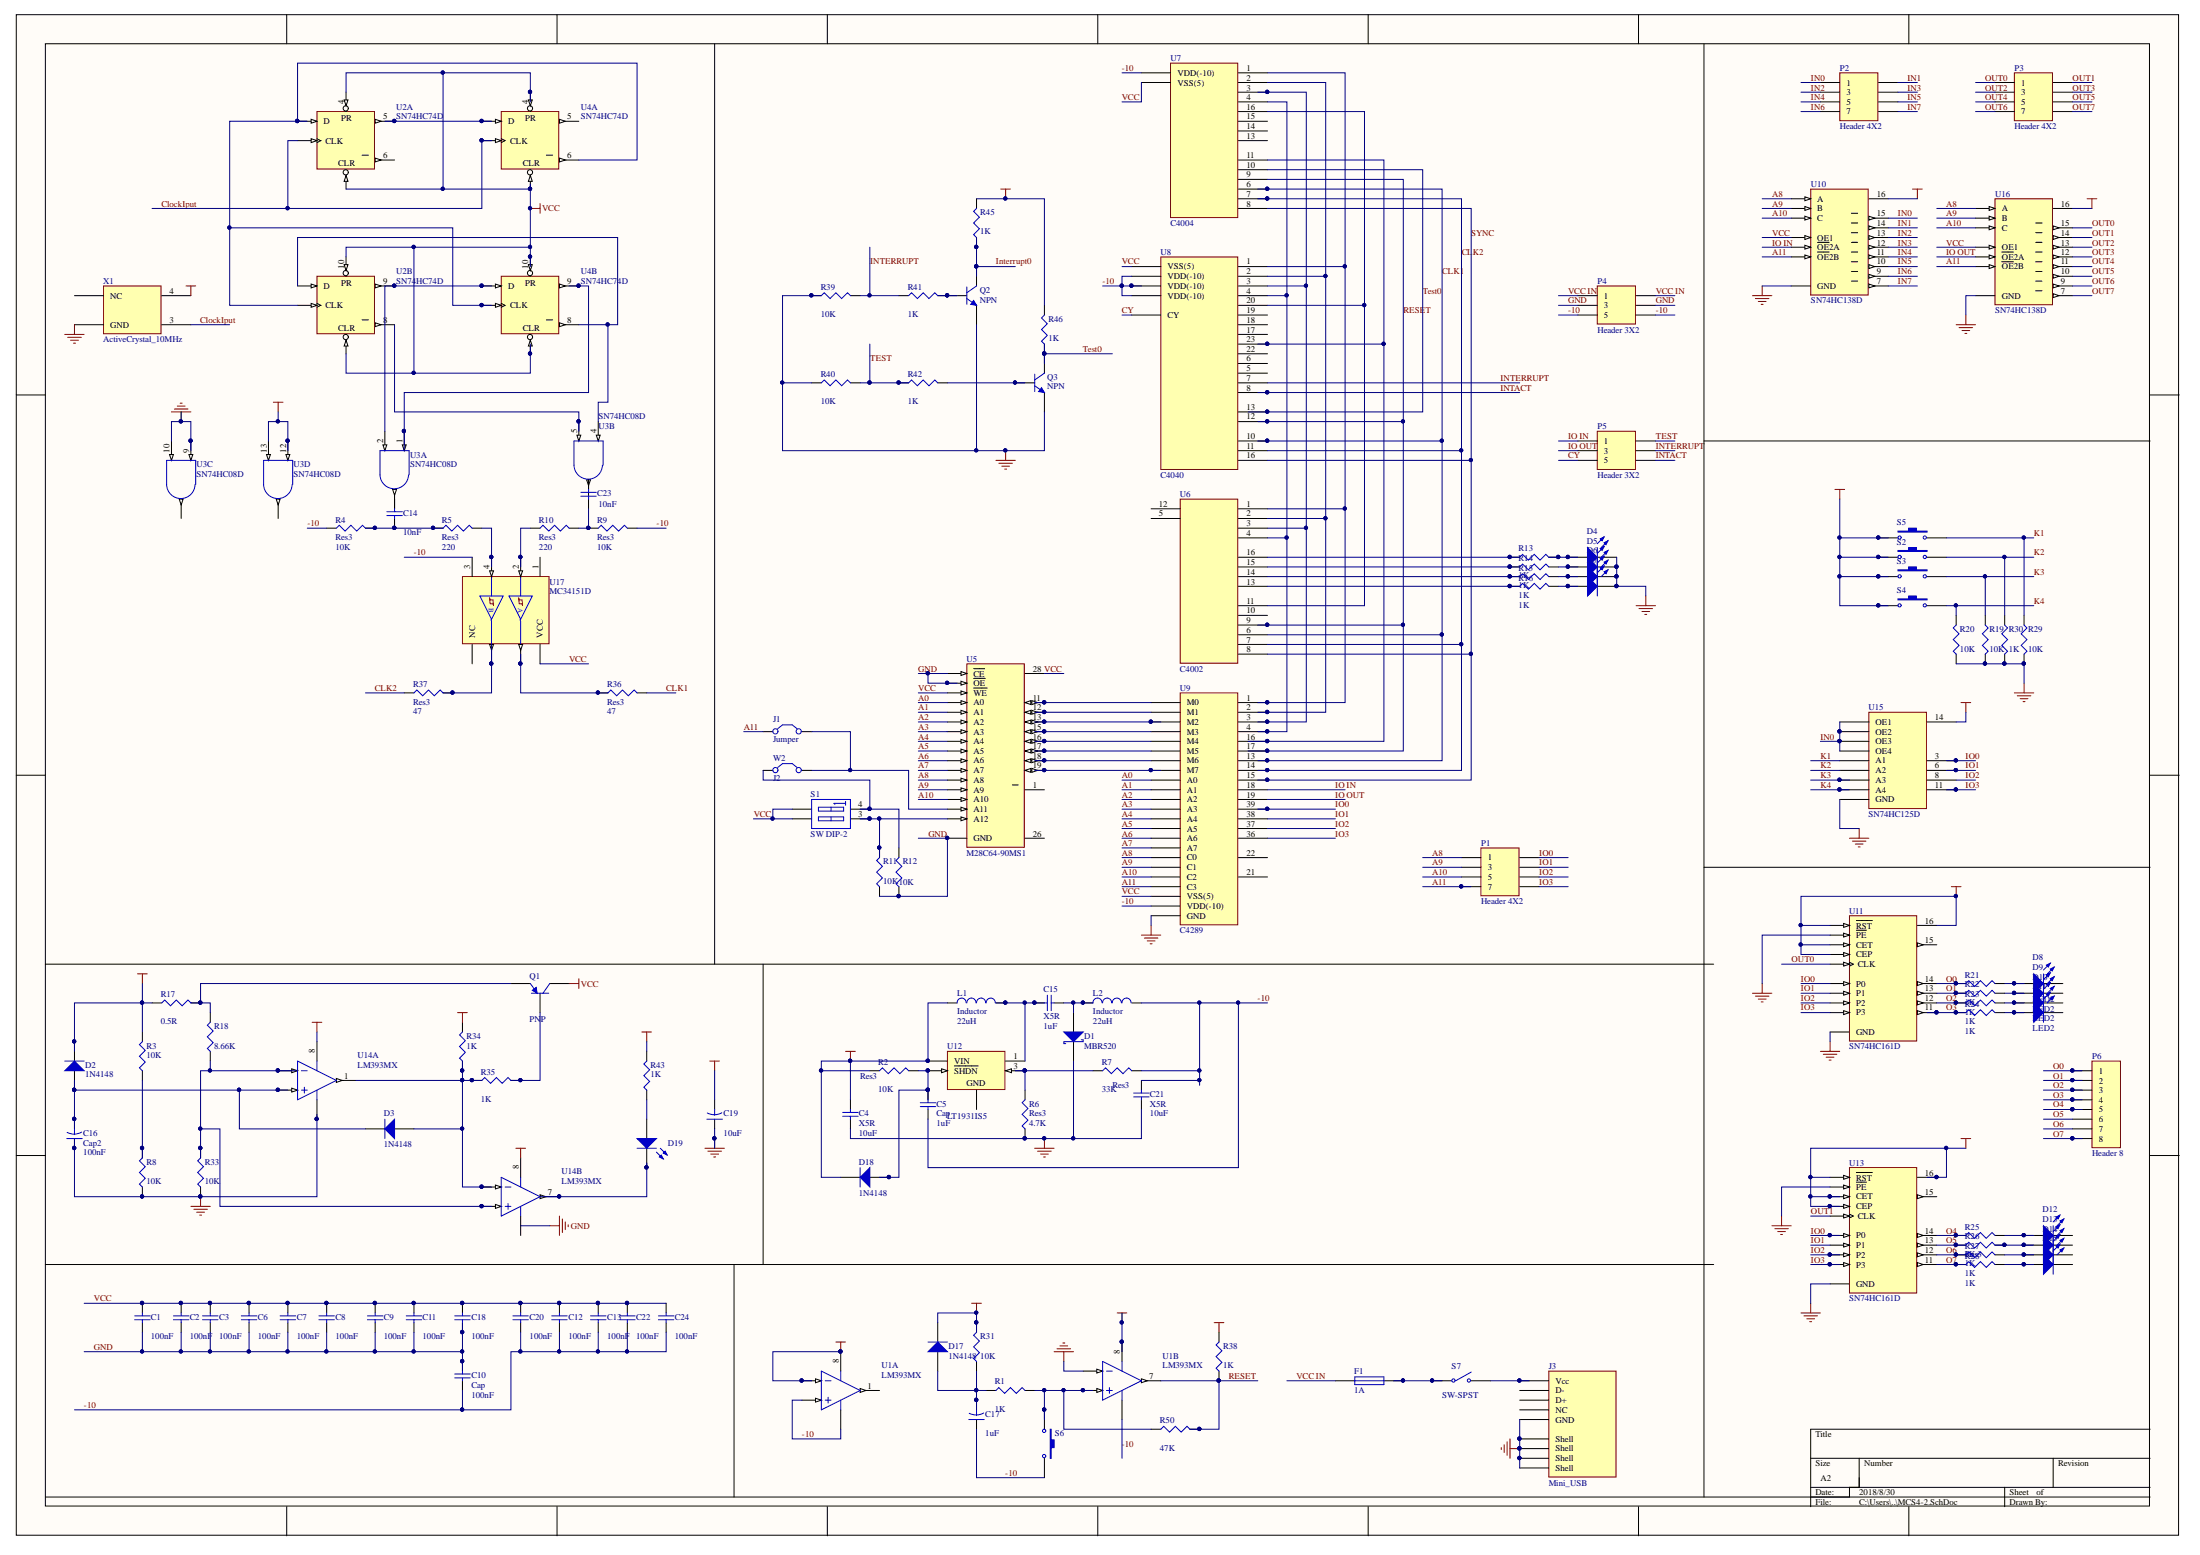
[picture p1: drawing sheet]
# Altium project mcs4.PrjPcb
1 sheet, 127 parts. Net scope: global (net labels, ports and power ports of the same name join across sheets).
Board file: MCS4.PcbDoc

## Sheet MCS4-2.SchDoc
size A2

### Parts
C1  value 100nF  [RAD-0.3]  (hidden comment: Cap)
C2  value 100nF  [RAD-0.3]  (hidden comment: Cap)
C3  value 100nF  [RAD-0.3]  (hidden comment: Cap)
C4  X5R  value 10uF  [RAD-0.3]
C5  Cap  value 1uF  [RAD-0.3]
C6  value 100nF  [RAD-0.3]  (hidden comment: Cap)
C7  value 100nF  [RAD-0.3]  (hidden comment: Cap)
C8  value 100nF  [RAD-0.3]  (hidden comment: Cap)
C9  value 100nF  [RAD-0.3]  (hidden comment: Cap)
C10  Cap  value 100nF  [RAD-0.3]
C11  value 100nF  [RAD-0.3]  (hidden comment: Cap)
C12  value 100nF  [RAD-0.3]  (hidden comment: Cap)
C13  value 100nF  [RAD-0.3]  (hidden comment: Cap)
C14  value 10nF  [RAD-0.3]
C15  X5R  value 1uF  [RAD-0.3]
C16  Cap2  value 100nF  [CAPR5-4X5]
C17  value 1uF  [CAPR5-4X5]  (hidden comment: Cap2)
C18  value 100nF  [RAD-0.3]  (hidden comment: Cap)
C19  value 10uF  [CAPR5-4X5]  (hidden comment: Cap2)
C20  value 100nF  [RAD-0.3]  (hidden comment: Cap)
C21  X5R  value 10uF  [RAD-0.3]
C22  value 100nF  [RAD-0.3]  (hidden comment: Cap)
C23  value 10nF  [RAD-0.3]  (hidden comment: Cap)
C24  value 100nF  [RAD-0.3]  (hidden comment: Cap)
D1  MBR520  [SMB]
D2  1N4148  [DO-35]
D3  1N4148  [DO-35]
D4  LED2  [3.2X1.6X1.1]  (value not drawn)
D5  LED2  [3.2X1.6X1.1]  (value not drawn)
D6  LED2  [3.2X1.6X1.1]  (value not drawn)
D7  LED2  [3.2X1.6X1.1]  (value not drawn)
D8  LED2  [3.2X1.6X1.1]
D9  LED2  [3.2X1.6X1.1]
D10  LED2  [3.2X1.6X1.1]
D11  LED2  [3.2X1.6X1.1]
D12  LED2  [3.2X1.6X1.1]  (value not drawn)
D13  LED2  [3.2X1.6X1.1]  (value not drawn)
D14  LED2  [3.2X1.6X1.1]  (value not drawn)
D15  LED2  [3.2X1.6X1.1]  (value not drawn)
D17  1N4148  [DO-35]
D18  1N4148  [DO-35]
D19  LED2  [3.2X1.6X1.1]  (value not drawn)
F1  1A  [PIN-W2/E2.8]
J1  Jumper  [RAD-0.2]
J3  Mini_USB  [Mini_USB]
L1  Inductor  value 22uH  [INDP110102X50N]
L2  Inductor  value 22uH  [INDP110102X50N]
P1  Header 4X2  [HDR2X4]
P2  Header 4X2  [HDR2X4]
P3  Header 4X2  [HDR2X4]
P4  Header 3X2  [HDR2X3]
P5  Header 3X2  [HDR2X3]
P6  Header 8  [HDR1X8]
Q1  PNP  [SOT-23B_N]
Q2  NPN  [TO-226-AA]
Q3  NPN  [TO-226-AA]
R1  value 1K  [J1-0603]  (hidden comment: Res3)
R2  Res3  value 10K  [J1-0603]
R3  value 10K  [J1-0603]  (hidden comment: Res3)
R4  Res3  value 10K  [J1-0603]
R5  Res3  value 220  [J1-0603]
R6  Res3  value 4.7K  [J1-0603]
R7  Res3  value 33K  [J1-0603]
R8  value 10K  [J1-0603]  (hidden comment: Res3)
R9  Res3  value 10K  [J1-0603]
R10  Res3  value 220  [J1-0603]
R11  value 10K  [J1-0603]  (hidden comment: Res3)
R12  value 10K  [J1-0603]  (hidden comment: Res3)
R13  value 1K  [J1-0603]  (hidden comment: Res3)
R14  value 1K  [J1-0603]  (hidden comment: Res3)
R15  value 1K  [J1-0603]  (hidden comment: Res3)
R16  value 1K  [J1-0603]  (hidden comment: Res3)
R17  value 0.5R  [J1-0603]  (hidden comment: Res3)
R18  value 8.66K  [J1-0603]  (hidden comment: Res3)
R19  value 10K  [J1-0603]  (hidden comment: Res3)
R20  value 10K  [J1-0603]  (hidden comment: Res3)
R21  value 1K  [J1-0603]  (hidden comment: Res3)
R22  value 1K  [J1-0603]  (hidden comment: Res3)
R23  value 1K  [J1-0603]  (hidden comment: Res3)
R24  value 1K  [J1-0603]  (hidden comment: Res3)
R25  value 1K  [J1-0603]  (hidden comment: Res3)
R26  Res3  value 1K  [J1-0603]
R27  value 1K  [J1-0603]  (hidden comment: Res3)
R28  value 1K  [J1-0603]  (hidden comment: Res3)
R29  value 10K  [J1-0603]  (hidden comment: Res3)
R30  value 1K  [J1-0603]  (hidden comment: Res3)
R31  value 10K  [J1-0603]  (hidden comment: Res3)
R33  value 10K  [J1-0603]  (hidden comment: Res3)
R34  value 1K  [J1-0603]  (hidden comment: Res3)
R35  value 1K  [J1-0603]  (hidden comment: Res3)
R36  Res3  value 47  [J1-0603]
R37  Res3  value 47  [J1-0603]
R38  value 1K  [J1-0603]  (hidden comment: Res3)
R39  value 10K  [J1-0603]  (hidden comment: Res3)
R40  value 10K  [J1-0603]  (hidden comment: Res3)
R41  value 1K  [J1-0603]  (hidden comment: Res3)
R42  value 1K  [J1-0603]  (hidden comment: Res3)
R43  value 1K  [J1-0603]  (hidden comment: Res3)
R45  value 1K  [J1-0603]  (hidden comment: Res3)
R46  value 1K  [J1-0603]  (hidden comment: Res3)
R50  value 47K  [J1-0603]  (hidden comment: Res3)
S1  SW DIP-2  [DIP-4]
S2  SW-PB  [SPST-2]  (value not drawn)
S3  SW-PB  [SPST-2]  (value not drawn)
S4  SW-PB  [SPST-2]  (value not drawn)
S5  SW-PB  [SPST-2]  (value not drawn)
S6  SW-PB  [SPST-2]  (value not drawn)
S7  SW-SPST  [SPST-2]
U1  LM393MX  [M08A_N]  (parts A,B of 2)
U2  SN74HC74D  [D014_N]  (parts A,B of 2)
U3  SN74HC08D  [D014_N]  (parts A,B,C,D of 4)
U4  SN74HC74D  [D014_N]  (parts A,B of 2)
U5  M28C64-90MS1  [SO28_N]
U6  C4002  [P4002]
U7  C4004  [P4004]
U8  C4040  [P4040]
U9  C4289  [C4289]
U10  SN74HC138D  [D016_N]
U11  SN74HC161D  [D016_N]
U12  LT1931IS5  [S5-T_N]
U13  SN74HC161D  [D016_N]
U14  LM393MX  [M08A_N]  (parts A,B of 2)
U15  SN74HC125D  [SN74HC125D]
U16  SN74HC138D  [D016_N]
U17  MC34151D  [751-06_N]
W2  J2  [RAD-0.2]
X1  ActiveCrystal_10MHz  [ActiveCrystal_10MHz_7050]

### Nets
GND: C1.1 C2.1 C3.1 C4.1 C6.1 C7.1 C8.1 C9.1 C10.2 C11.1 C16.1 C18.1 C19.1 C21.1 D1.2(K) D4.2(K) D5.2(K) D6.2(K) D7.2(K) J3.5(GND) J3.6(Shell) J3.7(Shell) J3.8(Shell) J3.9(Shell) P4.3 P4.4 Q2.3(E) Q3.3(E) R6.1 R8.1 R11.1 R12.1 R19.2 R20.1 R29.2 R30.2 R33.1 R39.1 R40.1 U1.6(INB-) U2.7(GND) U3.7(GND) U3.9(A) U3.10(B) U4.7(GND) U5.14(GND) U5.20(~{CE}) U5.22(~{OE}) U9.35(GND) U10.8(GND) U11.8(GND) U11.9(~{PE}) U13.8(GND) U13.9(~{PE}) U14.4(GND) U15.7(GND) U16.8(GND) X1.2(GND)
VCC: C1.2 C2.2 C3.2 C4.2 C6.2 C7.2 C8.2 C9.2 C11.2 C12.2 C13.2 C18.2 C20.2 C22.2 C24.2 D17.2(K) D18.2(K) L1.1 Q1.1(C) R2.1 R31.2 R38.2 R45.2 R46.2 S1.1(A1) S1.2(A2) S2.1 S3.1 S4.1 S5.1 U1.2(INA-) U1.8(V+) U2.1(CLR) U2.4(PR) U2.10(PR) U2.13(CLR) U2.14(VCC) U3.12(A) U3.13(B) U3.14(VCC) U4.1(CLR) U4.4(PR) U4.10(PR) U4.13(CLR) U4.14(VCC) U5.27(~{WE}) U5.28(VCC) U7.5(VSS(5)) U8.9(VSS(5)) U9.20(VSS(5)) U10.6(OE1) U10.16(VCC) U11.1(~{RST}) U11.7(CEP) U11.10(CET) U11.16(VCC) U12.5(VIN) U13.1(~{RST}) U13.7(CEP) U13.10(CET) U13.16(VCC) U15.14(VCC) U16.6(OE1) U16.16(VCC) U17.6(VCC) X1.4(VCC)
VCC IN: C19.2 D2.2(K) F1.1 P4.1 P4.2 R3.2 R17.1 R34.2 R43.2 U14.8(V+)
-10: C5.1 C10.1 C12.1 C13.1 C17.1 C20.1 C21.2 C22.1 C24.1 L2.2 P4.5 P4.6 R4.1 R7.2 R9.2 S6.2 U1.3(INA+) U1.4(GND) U7.12(VDD(-10)) U8.14(VDD(-10)) U8.15(VDD(-10)) U8.21(VDD(-10)) U9.40(VDD(-10)) U17.3(GND)
A0: U5.10(A0) U9.23(A0)
A1: U5.9(A1) U9.24(A1)
A2: U5.8(A2) U9.25(A2)
A3: U5.7(A3) U9.26(A3)
A4: U5.6(A4) U9.27(A4)
A5: U5.5(A5) U9.28(A5)
A6: U5.4(A6) U9.29(A6)
A7: U5.3(A7) U9.30(A7)
A8: P1.1 U5.25(A8) U9.31(C0) U10.1(A) U16.1(A)
A9: P1.3 U5.24(A9) U9.32(C1) U10.2(B) U16.2(B)
A10: P1.5 U5.21(A10) U9.33(C2) U10.3(C) U16.3(C)
A11: J1.1(C1) P1.7 U9.34(C3) U10.5(~{OE}2B) U16.5(~{OE}2B)
CLK1: R36.2 U6.6(CLK1) U7.6(CLK1) U8.10(CLK1) U9.13(CLK1)
CLK2: R37.1 U6.7(CLK2) U7.7(CLK2) U8.11(CLK2) U9.14(CLK2)
ClockIput: U2.3(CLK) U4.3(CLK) X1.3(Out)
CY: P5.5 U8.24(CY)
IN0: P2.1 U10.15(~{Y}0) U15.1(OE1) U15.4(OE2) U15.10(OE3) U15.13(OE4)
IN1: P2.2 U10.14(~{Y}1)
IN2: P2.3 U10.13(~{Y}2)
IN3: P2.4 U10.12(~{Y}3)
IN4: P2.5 U10.11(~{Y}4)
IN5: P2.6 U10.10(~{Y}5)
IN6: P2.7 U10.9(~{Y}6)
IN7: P2.8 U10.7(~{Y}7)
INTACT: P5.6 U8.8(INT_ACT)
INTERRUPT: P5.4 R39.2 R41.1 U8.7(INT)
Interrupt0: Q2.1(C) R45.1
IO0: P1.2 U9.39(IO0) U11.3(P0) U13.3(P0) U15.3(Y1)
IO1: P1.4 U9.38(IO1) U11.4(P1) U13.4(P1) U15.6(Y2)
IO2: P1.6 U9.37(IO2) U11.5(P2) U13.5(P2) U15.8(Y3)
IO3: P1.8 U9.36(IO3) U11.6(P3) U13.6(P3) U15.11(Y4)
IO IN: P5.1 U9.18(IN) U10.4(~{OE}2A)
IO OUT: P5.3 U9.19(OUT) U16.4(~{OE}2A)
K1: R29.1 S5.2 U15.2(A1)
K2: R30.1 S2.2 U15.5(A2)
K3: R19.1 S3.2 U15.9(A3)
K4: R20.2 S4.2 U15.12(A4)
O0: P6.1 R21.1 U11.14(Q0)
O1: P6.2 R22.1 U11.13(Q1)
O2: P6.3 R23.1 U11.12(Q2)
O3: P6.4 R24.1 U11.11(Q3)
O4: P6.5 R25.1 U13.14(Q0)
O5: P6.6 R26.1 U13.13(Q1)
O6: P6.7 R27.1 U13.12(Q2)
O7: P6.8 R28.1 U13.11(Q3)
OUT0: P3.1 U11.2(CLK) U16.15(~{Y}0)
OUT1: P3.2 U13.2(CLK) U16.14(~{Y}1)
OUT2: P3.3 U16.13(~{Y}2)
OUT3: P3.4 U16.12(~{Y}3)
OUT4: P3.5 U16.11(~{Y}4)
OUT5: P3.6 U16.10(~{Y}5)
OUT6: P3.7 U16.9(~{Y}6)
OUT7: P3.8 U16.7(~{Y}7)
RESET: R38.1 R50.2 U1.7(OUTB) U6.9(RST) U7.9(RST) U8.12(RST) U9.17(RST)
SYNC: U6.8(SYNC) U7.8(SYNC) U8.16(SYNC) U9.15(SYNC)
TEST: P5.2 R40.2 R42.1
Test0: Q3.1(C) R46.1 U7.10(TEST) U8.13(TEST)
NetC5_2: C5.2 D18.1(A) R2.2 U12.4(~{SHDN})
NetC14_1: C14.1 R4.2 R5.1
NetC15_1: C15.1 L1.2 U12.1(SW)
NetC15_2: C15.2 D1.1(A) L2.1
NetC16_2: C16.2 D2.1(A) D3.2(K) U14.3(INA+)
NetC17_2: C17.2 D17.1(A) R1.1 R31.1
NetC23_1: C23.1 R9.1 R10.2
NetD3_1: D3.1(A) R34.1 R35.1 U14.1(OUTA) U14.6(INB-)
NetD4_1: D4.1(A) R13.2
NetD5_1: D5.1(A) R14.2
NetD6_1: D6.1(A) R15.2
NetD7_1: D7.1(A) R16.2
NetD8_1: D8.1(A) R21.2
NetD9_1: D9.1(A) R22.2
NetD10_1: D10.1(A) R23.2
NetD11_1: D11.1(A) R24.2
NetD12_1: D12.1(A) R25.2
NetD13_1: D13.1(A) R26.2
NetD14_1: D14.1(A) R27.2
NetD15_1: D15.1(A) R28.2
NetD19_1: D19.1(A) R43.1
NetD19_2: D19.2(K) U14.7(OUTB)
NetF1_2: F1.2 S7.1(COMMON)
NetJ1_2: J1.2(C2) U5.23(A11) W2.2(C2)
NetJ3_1: J3.1(Vcc) S7.2(NO)
NetQ1_2: Q1.2(B) R35.2
NetQ1_3: Q1.3(E) R17.2 R18.2
NetQ2_2: Q2.2(B) R41.2
NetQ3_2: Q3.2(B) R42.2
NetR1_2: R1.2 R50.1 S6.1 U1.5(INB+)
NetR3_1: R3.1 R8.2
NetR5_2: R5.2 U17.4(INB)
NetR6_2: R6.2 R7.1 U12.3(NFB)
NetR10_1: R10.1 U17.2(INA)
NetR11_2: R11.2 S1.3(B2) U5.2(A12)
NetR12_2: R12.2 S1.4(B1) W2.1(C1)
NetR13_1: R13.1 U6.16(O0)
NetR14_1: R14.1 U6.15(O1)
NetR15_1: R15.1 U6.14(O2)
NetR16_1: R16.1 U6.13(O3)
NetR18_1: R18.1 R33.2 U14.2(INA-) U14.5(INB+)
NetR36_1: R36.1 U17.7(~{OUTA})
NetR37_2: R37.2 U17.5(~{OUTB})
NetU2_2: U2.2(D) U2.11(CLK) U4.6(~{Q}) U4.11(CLK)
NetU2_5: U2.5(Q) U4.2(D)
NetU2_8: U2.8(~{Q}) U3.5(B)
NetU2_9: U2.9(Q) U3.2(B) U4.12(D)
NetU2_12: U2.12(D) U3.4(A) U4.8(~{Q})
NetU3_1: U3.1(A) U4.9(Q)
NetU5_11: U5.11(DQ0) U9.9(M0)
NetU5_12: U5.12(DQ1) U9.10(M1)
NetU5_13: U5.13(DQ2) U9.11(M2)
NetU5_15: U5.15(DQ3) U9.12(M3)
NetU5_16: U5.16(DQ4) U9.5(M4)
NetU5_17: U5.17(DQ5) U9.6(M5)
NetU5_18: U5.18(DQ6) U9.7(M6)
NetU5_19: U5.19(DQ7) U9.8(M7)
NetU6_1: U6.1(D0) U7.1(D0) U8.1(D0) U9.1(D0)
NetU6_2: U6.2(D1) U7.2(D1) U8.2(D1) U9.2(D1)
NetU6_3: U6.3(D2) U7.3(D2) U8.3(D2) U9.3(D2)
NetU6_4: U6.4(D3) U7.4(D3) U8.4(D3) U9.4(D3)
NetU6_11: U6.11(CM) U7.16(CMRAM0) U8.20(CMRAM0)
NetU7_11: U7.11(CMROM) U8.23(CMROM0) U9.16(CM)

Not connected (* = marked no-connect by the designer): C14 2; C23 2; D8 2(K); D9 2(K); D10 2(K); D11 2(K); D12 2(K); D13 2(K); D14 2(K); D15 2(K); J3 2(D-) 3(D+) 4(NC); U1 1(OUTA); U2 6(~{Q}); U3 3(Y) 6(Y) 8(Y) 11(Y); U4 5(Q); U5 1(R~{B}) 26(NC); U6 5(VSS(5)) 10(P0) 12(VDD(-10)); U7 13(CMRAM3) 14(CMRAM2) 15(CMRAM1); U8 5(STOP_ACT) 6(STOP) 17(CMRAM3) 18(CMRAM2) 19(CMRAM1) 22(CMROM1); U9 21(W) 22(F/L); U11 15(TC); U12 2(GND); U13 15(TC); U17 1(NC) 8(NC); X1 1(NC)
